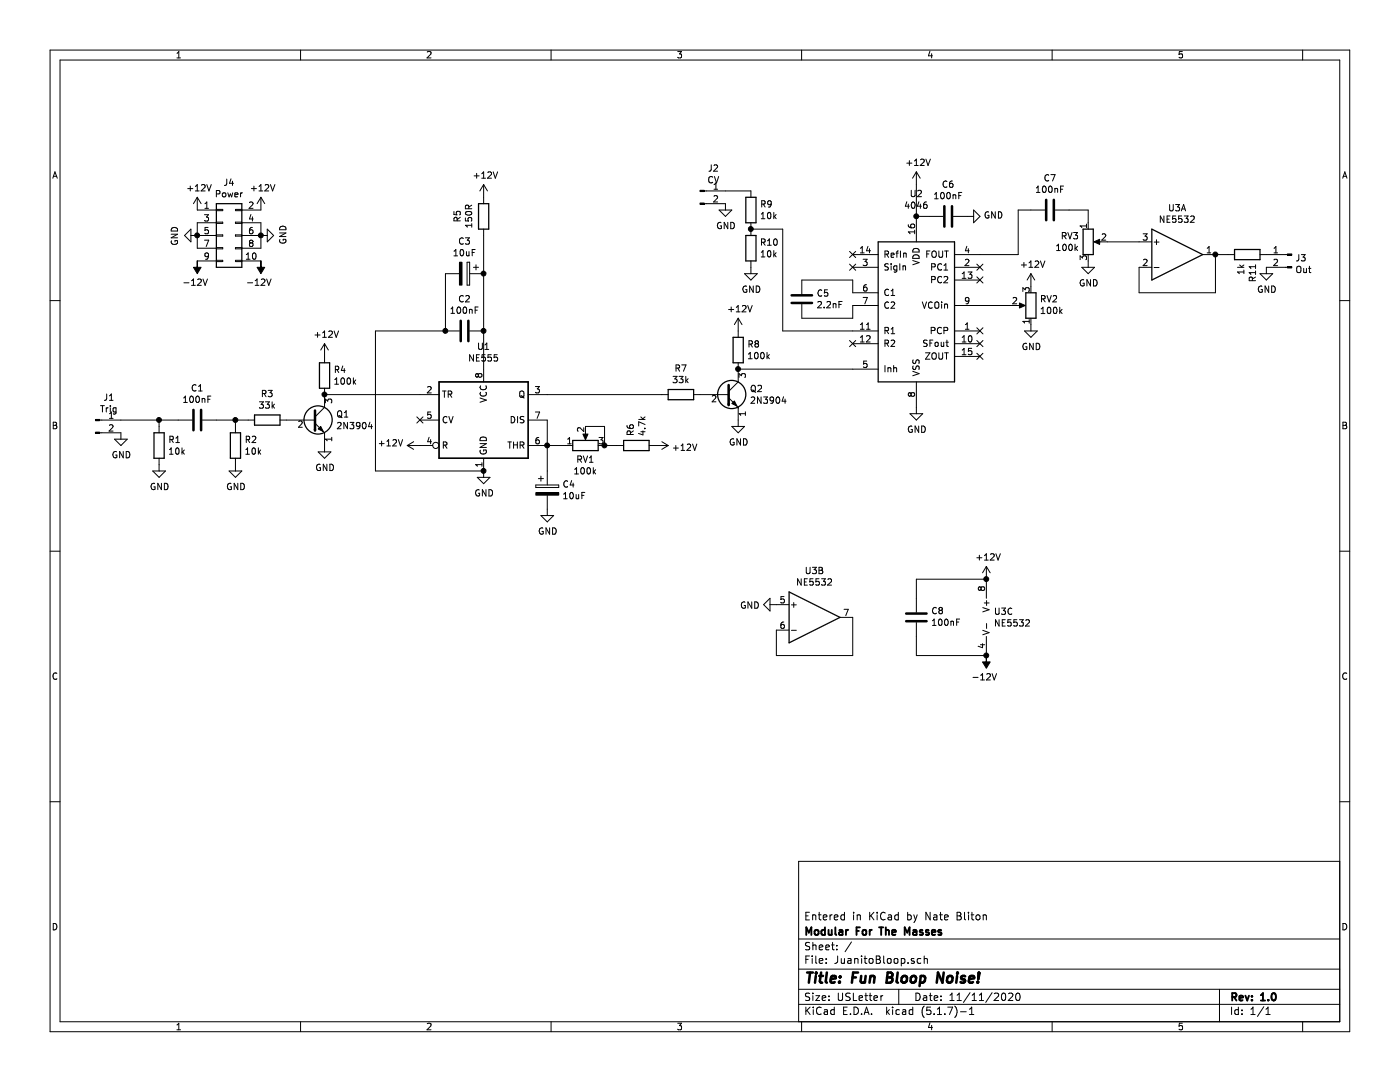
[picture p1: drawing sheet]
EESchema Schematic File Version 4
EELAYER 30 0
EELAYER END
$Descr USLetter 11000 8500
encoding utf-8
Sheet 1 1
Title "Fun Bloop Noise!"
Date "11/11/2020"
Rev "1.0"
Comp "Modular For The Masses"
Comment1 "Entered in KiCad by Nate Bliton"
Comment2 ""
Comment3 ""
Comment4 ""
$EndDescr
$Comp
L Device:R R1
U 1 1
P 1250 3500
F 0 "R1" H 1320 3546 50  0000 L CNN
F 1 "10k" H 1320 3455 50  0000 L CNN
F 2 "Resistor_THT:R_Axial_DIN0207_L6.3mm_D2.5mm_P10.16mm_Horizontal" V 1180 3500 50  0001 C CNN
F 3 "~" H 1250 3500 50  0001 C CNN
	1    1250 3500
	1    0    0    -1  
$EndComp
$Comp
L Device:R R2
U 1 1
P 1850 3500
F 0 "R2" H 1920 3546 50  0000 L CNN
F 1 "10k" H 1920 3455 50  0000 L CNN
F 2 "Resistor_THT:R_Axial_DIN0207_L6.3mm_D2.5mm_P10.16mm_Horizontal" V 1780 3500 50  0001 C CNN
F 3 "~" H 1850 3500 50  0001 C CNN
	1    1850 3500
	1    0    0    -1  
$EndComp
$Comp
L Device:R R3
U 1 1
P 2100 3300
F 0 "R3" V 1893 3300 50  0000 C CNN
F 1 "33k" V 1984 3300 50  0000 C CNN
F 2 "Resistor_THT:R_Axial_DIN0207_L6.3mm_D2.5mm_P10.16mm_Horizontal" V 2030 3300 50  0001 C CNN
F 3 "~" H 2100 3300 50  0001 C CNN
	1    2100 3300
	0    1    1    0   
$EndComp
$Comp
L Device:C C1
U 1 1
P 1550 3300
F 0 "C1" V 1298 3300 50  0000 C CNN
F 1 "100nF" V 1389 3300 50  0000 C CNN
F 2 "Capacitor_THT:C_Rect_L7.0mm_W2.5mm_P5.00mm" H 1588 3150 50  0001 C CNN
F 3 "~" H 1550 3300 50  0001 C CNN
	1    1550 3300
	0    1    1    0   
$EndComp
$Comp
L Transistor_BJT:2N3904 Q1
U 1 1
P 2450 3300
F 0 "Q1" H 2641 3346 50  0000 L CNN
F 1 "2N3904" H 2641 3255 50  0000 L CNN
F 2 "Package_TO_SOT_THT:TO-92_Inline" H 2650 3225 50  0001 L CIN
F 3 "https://www.fairchildsemi.com/datasheets/2N/2N3904.pdf" H 2450 3300 50  0001 L CNN
	1    2450 3300
	1    0    0    -1  
$EndComp
$Comp
L Device:R R4
U 1 1
P 2550 2950
F 0 "R4" H 2620 2996 50  0000 L CNN
F 1 "100k" H 2620 2905 50  0000 L CNN
F 2 "Resistor_THT:R_Axial_DIN0207_L6.3mm_D2.5mm_P10.16mm_Horizontal" V 2480 2950 50  0001 C CNN
F 3 "~" H 2550 2950 50  0001 C CNN
	1    2550 2950
	1    0    0    -1  
$EndComp
Wire Wire Line
	1400 3300 1250 3300
Wire Wire Line
	1250 3300 1250 3350
Wire Wire Line
	1700 3300 1850 3300
Wire Wire Line
	1850 3300 1850 3350
Wire Wire Line
	1950 3300 1850 3300
Connection ~ 1850 3300
$Comp
L power:GND #PWR0101
U 1 1
P 2550 3500
F 0 "#PWR0101" H 2550 3250 50  0001 C CNN
F 1 "GND" H 2555 3327 50  0000 C CNN
F 2 "" H 2550 3500 50  0001 C CNN
F 3 "" H 2550 3500 50  0001 C CNN
	1    2550 3500
	1    0    0    -1  
$EndComp
$Comp
L power:GND #PWR0102
U 1 1
P 1850 3650
F 0 "#PWR0102" H 1850 3400 50  0001 C CNN
F 1 "GND" H 1855 3477 50  0000 C CNN
F 2 "" H 1850 3650 50  0001 C CNN
F 3 "" H 1850 3650 50  0001 C CNN
	1    1850 3650
	1    0    0    -1  
$EndComp
$Comp
L power:GND #PWR0103
U 1 1
P 1250 3650
F 0 "#PWR0103" H 1250 3400 50  0001 C CNN
F 1 "GND" H 1255 3477 50  0000 C CNN
F 2 "" H 1250 3650 50  0001 C CNN
F 3 "" H 1250 3650 50  0001 C CNN
	1    1250 3650
	1    0    0    -1  
$EndComp
$Comp
L power:+12V #PWR0104
U 1 1
P 2550 2800
F 0 "#PWR0104" H 2550 2650 50  0001 C CNN
F 1 "+12V" H 2565 2973 50  0000 C CNN
F 2 "" H 2550 2800 50  0001 C CNN
F 3 "" H 2550 2800 50  0001 C CNN
	1    2550 2800
	1    0    0    -1  
$EndComp
$Comp
L JuanitoBloop-rescue:NE555-Timer U1
U 1 1
P 3800 3300
F 0 "U1" H 3800 3878 50  0000 C CNN
F 1 "NE555" H 3800 3787 50  0000 C CNN
F 2 "Package_DIP:DIP-8_W7.62mm_Socket_LongPads" H 3800 3300 50  0001 C CNN
F 3 "http://www.ti.com/lit/ds/symlink/ne555.pdf" H 3800 3300 50  0001 C CNN
	1    3800 3300
	1    0    0    -1  
$EndComp
$Comp
L power:GND #PWR0105
U 1 1
P 3800 3700
F 0 "#PWR0105" H 3800 3450 50  0001 C CNN
F 1 "GND" H 3805 3527 50  0000 C CNN
F 2 "" H 3800 3700 50  0001 C CNN
F 3 "" H 3800 3700 50  0001 C CNN
	1    3800 3700
	1    0    0    -1  
$EndComp
$Comp
L power:+12V #PWR0106
U 1 1
P 3300 3500
F 0 "#PWR0106" H 3300 3350 50  0001 C CNN
F 1 "+12V" V 3315 3628 50  0000 L CNN
F 2 "" H 3300 3500 50  0001 C CNN
F 3 "" H 3300 3500 50  0001 C CNN
	1    3300 3500
	0    -1   -1   0   
$EndComp
$Comp
L Device:CP C4
U 1 1
P 4300 3850
F 0 "C4" H 4418 3896 50  0000 L CNN
F 1 "10uF" H 4418 3805 50  0000 L CNN
F 2 "Capacitor_THT:CP_Radial_D5.0mm_P2.50mm" H 4338 3700 50  0001 C CNN
F 3 "~" H 4300 3850 50  0001 C CNN
	1    4300 3850
	1    0    0    -1  
$EndComp
$Comp
L Device:C C2
U 1 1
P 3650 2600
F 0 "C2" V 3398 2600 50  0000 C CNN
F 1 "100nF" V 3489 2600 50  0000 C CNN
F 2 "Capacitor_THT:C_Rect_L7.0mm_W2.5mm_P5.00mm" H 3688 2450 50  0001 C CNN
F 3 "~" H 3650 2600 50  0001 C CNN
	1    3650 2600
	0    1    1    0   
$EndComp
$Comp
L Device:CP C3
U 1 1
P 3650 2150
F 0 "C3" V 3395 2150 50  0000 C CNN
F 1 "10uF" V 3486 2150 50  0000 C CNN
F 2 "Capacitor_THT:CP_Radial_D5.0mm_P2.50mm" H 3688 2000 50  0001 C CNN
F 3 "~" H 3650 2150 50  0001 C CNN
	1    3650 2150
	0    1    1    0   
$EndComp
$Comp
L power:+12V #PWR0107
U 1 1
P 3800 1550
F 0 "#PWR0107" H 3800 1400 50  0001 C CNN
F 1 "+12V" H 3815 1723 50  0000 C CNN
F 2 "" H 3800 1550 50  0001 C CNN
F 3 "" H 3800 1550 50  0001 C CNN
	1    3800 1550
	1    0    0    -1  
$EndComp
Wire Wire Line
	3800 1850 3800 2150
Connection ~ 3800 2150
Wire Wire Line
	3800 2150 3800 2600
Connection ~ 3800 2600
Wire Wire Line
	3800 2600 3800 2900
Wire Wire Line
	3500 2150 3500 2600
Wire Wire Line
	2550 3100 3300 3100
Connection ~ 2550 3100
NoConn ~ 3300 3300
$Comp
L power:GND #PWR0108
U 1 1
P 4300 4000
F 0 "#PWR0108" H 4300 3750 50  0001 C CNN
F 1 "GND" H 4305 3827 50  0000 C CNN
F 2 "" H 4300 4000 50  0001 C CNN
F 3 "" H 4300 4000 50  0001 C CNN
	1    4300 4000
	1    0    0    -1  
$EndComp
$Comp
L Device:R R5
U 1 1
P 3800 1700
F 0 "R5" V 3593 1700 50  0000 C CNN
F 1 "150R" V 3684 1700 50  0000 C CNN
F 2 "Resistor_THT:R_Axial_DIN0207_L6.3mm_D2.5mm_P10.16mm_Horizontal" V 3730 1700 50  0001 C CNN
F 3 "~" H 3800 1700 50  0001 C CNN
	1    3800 1700
	1    0    0    -1  
$EndComp
Wire Wire Line
	3500 2600 2950 2600
Wire Wire Line
	2950 3700 3800 3700
Wire Wire Line
	2950 2600 2950 3700
Connection ~ 3500 2600
Connection ~ 3800 3700
$Comp
L Device:R R6
U 1 1
P 5000 3500
F 0 "R6" H 5070 3546 50  0000 L CNN
F 1 "4.7k" H 5070 3455 50  0000 L CNN
F 2 "Resistor_THT:R_Axial_DIN0207_L6.3mm_D2.5mm_P10.16mm_Horizontal" V 4930 3500 50  0001 C CNN
F 3 "~" H 5000 3500 50  0001 C CNN
	1    5000 3500
	0    -1   -1   0   
$EndComp
Wire Wire Line
	4300 3300 4300 3500
Connection ~ 4300 3500
Wire Wire Line
	4300 3500 4300 3700
$Comp
L Device:R_POT RV1
U 1 1
P 4600 3500
F 0 "RV1" V 4486 3500 50  0000 C CNN
F 1 "100k" V 4395 3500 50  0000 C CNN
F 2 "Connector_PinHeader_2.54mm:PinHeader_1x03_P2.54mm_Vertical" H 4600 3500 50  0001 C CNN
F 3 "~" H 4600 3500 50  0001 C CNN
	1    4600 3500
	0    -1   -1   0   
$EndComp
Wire Wire Line
	4300 3500 4450 3500
Wire Wire Line
	4750 3500 4750 3350
Wire Wire Line
	4750 3350 4600 3350
Wire Wire Line
	4850 3500 4750 3500
Connection ~ 4750 3500
$Comp
L power:+12V #PWR0109
U 1 1
P 5150 3500
F 0 "#PWR0109" H 5150 3350 50  0001 C CNN
F 1 "+12V" V 5165 3628 50  0000 L CNN
F 2 "" H 5150 3500 50  0001 C CNN
F 3 "" H 5150 3500 50  0001 C CNN
	1    5150 3500
	0    1    1    0   
$EndComp
$Comp
L Device:R R7
U 1 1
P 5350 3100
F 0 "R7" V 5143 3100 50  0000 C CNN
F 1 "33k" V 5234 3100 50  0000 C CNN
F 2 "Resistor_THT:R_Axial_DIN0207_L6.3mm_D2.5mm_P10.16mm_Horizontal" V 5280 3100 50  0001 C CNN
F 3 "~" H 5350 3100 50  0001 C CNN
	1    5350 3100
	0    1    1    0   
$EndComp
$Comp
L Transistor_BJT:2N3904 Q2
U 1 1
P 5700 3100
F 0 "Q2" H 5891 3146 50  0000 L CNN
F 1 "2N3904" H 5891 3055 50  0000 L CNN
F 2 "Package_TO_SOT_THT:TO-92_Inline" H 5900 3025 50  0001 L CIN
F 3 "https://www.fairchildsemi.com/datasheets/2N/2N3904.pdf" H 5700 3100 50  0001 L CNN
	1    5700 3100
	1    0    0    -1  
$EndComp
$Comp
L Device:R R8
U 1 1
P 5800 2750
F 0 "R8" H 5870 2796 50  0000 L CNN
F 1 "100k" H 5870 2705 50  0000 L CNN
F 2 "Resistor_THT:R_Axial_DIN0207_L6.3mm_D2.5mm_P10.16mm_Horizontal" V 5730 2750 50  0001 C CNN
F 3 "~" H 5800 2750 50  0001 C CNN
	1    5800 2750
	1    0    0    -1  
$EndComp
$Comp
L power:+12V #PWR0110
U 1 1
P 5800 2600
F 0 "#PWR0110" H 5800 2450 50  0001 C CNN
F 1 "+12V" H 5815 2773 50  0000 C CNN
F 2 "" H 5800 2600 50  0001 C CNN
F 3 "" H 5800 2600 50  0001 C CNN
	1    5800 2600
	1    0    0    -1  
$EndComp
$Comp
L power:GND #PWR0111
U 1 1
P 5800 3300
F 0 "#PWR0111" H 5800 3050 50  0001 C CNN
F 1 "GND" H 5805 3127 50  0000 C CNN
F 2 "" H 5800 3300 50  0001 C CNN
F 3 "" H 5800 3300 50  0001 C CNN
	1    5800 3300
	1    0    0    -1  
$EndComp
$Comp
L JuanitoBloop-rescue:4046-4xxx U2
U 1 1
P 7200 2400
F 0 "U2" H 7200 3278 50  0000 C CNN
F 1 "4046" H 7200 3187 50  0000 C CNN
F 2 "Package_DIP:DIP-16_W7.62mm_Socket_LongPads" H 7200 2400 50  0001 C CNN
F 3 "http://www.nxp.com/documents/data_sheet/HEF4046B.pdf" H 7200 2400 50  0001 C CNN
	1    7200 2400
	1    0    0    -1  
$EndComp
$Comp
L Device:C C5
U 1 1
P 6300 2350
F 0 "C5" H 6415 2396 50  0000 L CNN
F 1 "2.2nF" H 6415 2305 50  0000 L CNN
F 2 "Capacitor_THT:C_Rect_L7.0mm_W2.5mm_P5.00mm" H 6338 2200 50  0001 C CNN
F 3 "~" H 6300 2350 50  0001 C CNN
	1    6300 2350
	1    0    0    -1  
$EndComp
Wire Wire Line
	6300 2200 6700 2200
Wire Wire Line
	6700 2200 6700 2300
Wire Wire Line
	6300 2500 6700 2500
Wire Wire Line
	6700 2500 6700 2400
$Comp
L power:GND #PWR0112
U 1 1
P 7200 3200
F 0 "#PWR0112" H 7200 2950 50  0001 C CNN
F 1 "GND" H 7205 3027 50  0000 C CNN
F 2 "" H 7200 3200 50  0001 C CNN
F 3 "" H 7200 3200 50  0001 C CNN
	1    7200 3200
	1    0    0    -1  
$EndComp
$Comp
L power:+12V #PWR0113
U 1 1
P 7200 1450
F 0 "#PWR0113" H 7200 1300 50  0001 C CNN
F 1 "+12V" H 7215 1623 50  0000 C CNN
F 2 "" H 7200 1450 50  0001 C CNN
F 3 "" H 7200 1450 50  0001 C CNN
	1    7200 1450
	1    0    0    -1  
$EndComp
Wire Wire Line
	7200 1450 7200 1700
Wire Wire Line
	5800 2900 6700 2900
Connection ~ 5800 2900
$Comp
L Device:R_POT RV2
U 1 1
P 8100 2400
F 0 "RV2" H 8030 2354 50  0000 R CNN
F 1 "100k" H 8030 2445 50  0000 R CNN
F 2 "Connector_PinHeader_2.54mm:PinHeader_1x03_P2.54mm_Vertical" H 8100 2400 50  0001 C CNN
F 3 "~" H 8100 2400 50  0001 C CNN
	1    8100 2400
	-1   0    0    1   
$EndComp
$Comp
L power:+12V #PWR0114
U 1 1
P 8100 2250
F 0 "#PWR0114" H 8100 2100 50  0001 C CNN
F 1 "+12V" H 8115 2423 50  0000 C CNN
F 2 "" H 8100 2250 50  0001 C CNN
F 3 "" H 8100 2250 50  0001 C CNN
	1    8100 2250
	1    0    0    -1  
$EndComp
$Comp
L power:GND #PWR0115
U 1 1
P 8100 2550
F 0 "#PWR0115" H 8100 2300 50  0001 C CNN
F 1 "GND" H 8105 2377 50  0000 C CNN
F 2 "" H 8100 2550 50  0001 C CNN
F 3 "" H 8100 2550 50  0001 C CNN
	1    8100 2550
	1    0    0    -1  
$EndComp
Wire Wire Line
	7700 2400 7950 2400
$Comp
L Device:C C6
U 1 1
P 7450 1700
F 0 "C6" V 7198 1700 50  0000 C CNN
F 1 "100nF" V 7289 1700 50  0000 C CNN
F 2 "Capacitor_THT:C_Rect_L7.0mm_W2.5mm_P5.00mm" H 7488 1550 50  0001 C CNN
F 3 "~" H 7450 1700 50  0001 C CNN
	1    7450 1700
	0    1    1    0   
$EndComp
Wire Wire Line
	7200 1700 7300 1700
Connection ~ 7200 1700
$Comp
L power:GND #PWR0116
U 1 1
P 7600 1700
F 0 "#PWR0116" H 7600 1450 50  0001 C CNN
F 1 "GND" V 7605 1572 50  0000 R CNN
F 2 "" H 7600 1700 50  0001 C CNN
F 3 "" H 7600 1700 50  0001 C CNN
	1    7600 1700
	0    -1   -1   0   
$EndComp
$Comp
L Device:R R9
U 1 1
P 5900 1650
F 0 "R9" H 5970 1696 50  0000 L CNN
F 1 "10k" H 5970 1605 50  0000 L CNN
F 2 "Resistor_THT:R_Axial_DIN0207_L6.3mm_D2.5mm_P10.16mm_Horizontal" V 5830 1650 50  0001 C CNN
F 3 "~" H 5900 1650 50  0001 C CNN
	1    5900 1650
	1    0    0    -1  
$EndComp
$Comp
L Device:R R10
U 1 1
P 5900 1950
F 0 "R10" H 5970 1996 50  0000 L CNN
F 1 "10k" H 5970 1905 50  0000 L CNN
F 2 "Resistor_THT:R_Axial_DIN0207_L6.3mm_D2.5mm_P10.16mm_Horizontal" V 5830 1950 50  0001 C CNN
F 3 "~" H 5900 1950 50  0001 C CNN
	1    5900 1950
	1    0    0    -1  
$EndComp
$Comp
L power:GND #PWR0117
U 1 1
P 5900 2100
F 0 "#PWR0117" H 5900 1850 50  0001 C CNN
F 1 "GND" H 5905 1927 50  0000 C CNN
F 2 "" H 5900 2100 50  0001 C CNN
F 3 "" H 5900 2100 50  0001 C CNN
	1    5900 2100
	1    0    0    -1  
$EndComp
Wire Wire Line
	6150 2600 6150 1800
Wire Wire Line
	6150 1800 5900 1800
Connection ~ 5900 1800
Wire Wire Line
	6150 2600 6700 2600
NoConn ~ 7700 2600
NoConn ~ 7700 2100
NoConn ~ 6700 2100
$Comp
L Device:C C7
U 1 1
P 8250 1650
F 0 "C7" V 7998 1650 50  0000 C CNN
F 1 "100nF" V 8089 1650 50  0000 C CNN
F 2 "Capacitor_THT:C_Rect_L7.0mm_W2.5mm_P5.00mm" H 8288 1500 50  0001 C CNN
F 3 "~" H 8250 1650 50  0001 C CNN
	1    8250 1650
	0    1    1    0   
$EndComp
$Comp
L Device:R_POT RV3
U 1 1
P 8550 1900
F 0 "RV3" H 8480 1946 50  0000 R CNN
F 1 "100k" H 8480 1855 50  0000 R CNN
F 2 "Connector_PinHeader_2.54mm:PinHeader_1x03_P2.54mm_Vertical" H 8550 1900 50  0001 C CNN
F 3 "~" H 8550 1900 50  0001 C CNN
	1    8550 1900
	1    0    0    -1  
$EndComp
$Comp
L power:GND #PWR0118
U 1 1
P 8550 2050
F 0 "#PWR0118" H 8550 1800 50  0001 C CNN
F 1 "GND" H 8555 1877 50  0000 C CNN
F 2 "" H 8550 2050 50  0001 C CNN
F 3 "" H 8550 2050 50  0001 C CNN
	1    8550 2050
	1    0    0    -1  
$EndComp
Wire Wire Line
	7700 2000 8000 2000
Wire Wire Line
	8000 2000 8000 1650
Wire Wire Line
	8000 1650 8100 1650
Wire Wire Line
	8400 1650 8550 1650
Wire Wire Line
	8550 1650 8550 1750
$Comp
L Amplifier_Operational:NE5532 U3
U 1 1
P 9250 2000
F 0 "U3" H 9250 2367 50  0000 C CNN
F 1 "NE5532" H 9250 2276 50  0000 C CNN
F 2 "Package_DIP:DIP-8_W7.62mm_Socket_LongPads" H 9250 2000 50  0001 C CNN
F 3 "http://www.ti.com/lit/ds/symlink/ne5532.pdf" H 9250 2000 50  0001 C CNN
	1    9250 2000
	1    0    0    -1  
$EndComp
$Comp
L Amplifier_Operational:NE5532 U3
U 2 1
P 6400 4850
F 0 "U3" H 6400 5217 50  0000 C CNN
F 1 "NE5532" H 6400 5126 50  0000 C CNN
F 2 "Package_DIP:DIP-8_W7.62mm_Socket_LongPads" H 6400 4850 50  0001 C CNN
F 3 "http://www.ti.com/lit/ds/symlink/ne5532.pdf" H 6400 4850 50  0001 C CNN
	2    6400 4850
	1    0    0    -1  
$EndComp
$Comp
L Amplifier_Operational:NE5532 U3
U 3 1
P 7850 4850
F 0 "U3" H 7808 4896 50  0000 L CNN
F 1 "NE5532" H 7808 4805 50  0000 L CNN
F 2 "Package_DIP:DIP-8_W7.62mm_Socket_LongPads" H 7850 4850 50  0001 C CNN
F 3 "http://www.ti.com/lit/ds/symlink/ne5532.pdf" H 7850 4850 50  0001 C CNN
	3    7850 4850
	1    0    0    -1  
$EndComp
$Comp
L Device:C C8
U 1 1
P 7200 4850
F 0 "C8" H 7085 4804 50  0000 R CNN
F 1 "100nF" H 7085 4895 50  0000 R CNN
F 2 "Capacitor_THT:C_Rect_L7.0mm_W2.5mm_P5.00mm" H 7238 4700 50  0001 C CNN
F 3 "~" H 7200 4850 50  0001 C CNN
	1    7200 4850
	-1   0    0    1   
$EndComp
Wire Wire Line
	7200 4700 7200 4550
Wire Wire Line
	7200 4550 7750 4550
Wire Wire Line
	7200 5000 7200 5150
Wire Wire Line
	7200 5150 7750 5150
Wire Wire Line
	6700 4850 6700 5150
Wire Wire Line
	6700 5150 6100 5150
Wire Wire Line
	6100 5150 6100 4950
$Comp
L power:GND #PWR0119
U 1 1
P 6100 4750
F 0 "#PWR0119" H 6100 4500 50  0001 C CNN
F 1 "GND" V 6105 4622 50  0000 R CNN
F 2 "" H 6100 4750 50  0001 C CNN
F 3 "" H 6100 4750 50  0001 C CNN
	1    6100 4750
	0    1    1    0   
$EndComp
Wire Wire Line
	8700 1900 8950 1900
Wire Wire Line
	8950 2100 8950 2300
Wire Wire Line
	8950 2300 9550 2300
Wire Wire Line
	9550 2300 9550 2000
$Comp
L Device:R R11
U 1 1
P 9800 2000
F 0 "R11" H 9870 2046 50  0000 L CNN
F 1 "1k" H 9870 1955 50  0000 L CNN
F 2 "Resistor_THT:R_Axial_DIN0207_L6.3mm_D2.5mm_P10.16mm_Horizontal" V 9730 2000 50  0001 C CNN
F 3 "~" H 9800 2000 50  0001 C CNN
	1    9800 2000
	0    1    1    0   
$EndComp
Wire Wire Line
	9650 2000 9550 2000
Connection ~ 9550 2000
$Comp
L Connector:Conn_01x02_Male J1
U 1 1
P 750 3300
F 0 "J1" H 856 3478 50  0000 C CNN
F 1 "Trig" H 856 3387 50  0000 C CNN
F 2 "Connector_PinHeader_2.54mm:PinHeader_1x02_P2.54mm_Vertical" H 750 3300 50  0001 C CNN
F 3 "~" H 750 3300 50  0001 C CNN
	1    750  3300
	1    0    0    -1  
$EndComp
Wire Wire Line
	950  3300 1250 3300
Connection ~ 1250 3300
$Comp
L Connector:Conn_01x02_Male J2
U 1 1
P 5500 1500
F 0 "J2" H 5606 1678 50  0000 C CNN
F 1 "CV" H 5606 1587 50  0000 C CNN
F 2 "Connector_PinHeader_2.54mm:PinHeader_1x02_P2.54mm_Vertical" H 5500 1500 50  0001 C CNN
F 3 "~" H 5500 1500 50  0001 C CNN
	1    5500 1500
	1    0    0    -1  
$EndComp
Wire Wire Line
	5700 1500 5900 1500
$Comp
L power:GND #PWR0120
U 1 1
P 5700 1600
F 0 "#PWR0120" H 5700 1350 50  0001 C CNN
F 1 "GND" H 5705 1427 50  0000 C CNN
F 2 "" H 5700 1600 50  0001 C CNN
F 3 "" H 5700 1600 50  0001 C CNN
	1    5700 1600
	1    0    0    -1  
$EndComp
$Comp
L power:GND #PWR0121
U 1 1
P 950 3400
F 0 "#PWR0121" H 950 3150 50  0001 C CNN
F 1 "GND" H 955 3227 50  0000 C CNN
F 2 "" H 950 3400 50  0001 C CNN
F 3 "" H 950 3400 50  0001 C CNN
	1    950  3400
	1    0    0    -1  
$EndComp
$Comp
L Connector:Conn_01x02_Male J3
U 1 1
P 10150 2000
F 0 "J3" H 10123 1973 50  0000 R CNN
F 1 "Out" H 10123 1882 50  0000 R CNN
F 2 "Connector_PinHeader_2.54mm:PinHeader_1x02_P2.54mm_Vertical" H 10150 2000 50  0001 C CNN
F 3 "~" H 10150 2000 50  0001 C CNN
	1    10150 2000
	-1   0    0    -1  
$EndComp
$Comp
L power:GND #PWR0122
U 1 1
P 9950 2100
F 0 "#PWR0122" H 9950 1850 50  0001 C CNN
F 1 "GND" H 9955 1927 50  0000 C CNN
F 2 "" H 9950 2100 50  0001 C CNN
F 3 "" H 9950 2100 50  0001 C CNN
	1    9950 2100
	1    0    0    -1  
$EndComp
NoConn ~ 7700 2800
NoConn ~ 7700 2700
NoConn ~ 7700 2200
NoConn ~ 6700 2700
NoConn ~ 6700 2000
Wire Wire Line
	4300 3100 5200 3100
$Comp
L power:+12V #PWR0123
U 1 1
P 7750 4550
F 0 "#PWR0123" H 7750 4400 50  0001 C CNN
F 1 "+12V" H 7765 4723 50  0000 C CNN
F 2 "" H 7750 4550 50  0001 C CNN
F 3 "" H 7750 4550 50  0001 C CNN
	1    7750 4550
	1    0    0    -1  
$EndComp
Connection ~ 7750 4550
$Comp
L power:-12V #PWR0124
U 1 1
P 7750 5150
F 0 "#PWR0124" H 7750 5250 50  0001 C CNN
F 1 "-12V" H 7765 5323 50  0000 C CNN
F 2 "" H 7750 5150 50  0001 C CNN
F 3 "" H 7750 5150 50  0001 C CNN
	1    7750 5150
	-1   0    0    1   
$EndComp
Connection ~ 7750 5150
$Comp
L Connector_Generic:Conn_02x05_Odd_Even J4
U 1 1
P 1750 1850
F 0 "J4" H 1800 2267 50  0000 C CNN
F 1 "Power" H 1800 2176 50  0000 C CNN
F 2 "Connector_PinHeader_2.54mm:PinHeader_2x05_P2.54mm_Vertical" H 1750 1850 50  0001 C CNN
F 3 "~" H 1750 1850 50  0001 C CNN
	1    1750 1850
	1    0    0    -1  
$EndComp
$Comp
L power:+12V #PWR0125
U 1 1
P 2050 1650
F 0 "#PWR0125" H 2050 1500 50  0001 C CNN
F 1 "+12V" H 2065 1823 50  0000 C CNN
F 2 "" H 2050 1650 50  0001 C CNN
F 3 "" H 2050 1650 50  0001 C CNN
	1    2050 1650
	1    0    0    -1  
$EndComp
$Comp
L power:GND #PWR0126
U 1 1
P 2050 1850
F 0 "#PWR0126" H 2050 1600 50  0001 C CNN
F 1 "GND" H 2055 1677 50  0000 C CNN
F 2 "" H 2050 1850 50  0001 C CNN
F 3 "" H 2050 1850 50  0001 C CNN
	1    2050 1850
	0    -1   -1   0   
$EndComp
Wire Wire Line
	2050 1750 2050 1850
Connection ~ 2050 1850
Wire Wire Line
	2050 1850 2050 1950
$Comp
L power:+12V #PWR0127
U 1 1
P 1550 1650
F 0 "#PWR0127" H 1550 1500 50  0001 C CNN
F 1 "+12V" H 1565 1823 50  0000 C CNN
F 2 "" H 1550 1650 50  0001 C CNN
F 3 "" H 1550 1650 50  0001 C CNN
	1    1550 1650
	1    0    0    -1  
$EndComp
$Comp
L power:-12V #PWR0128
U 1 1
P 2050 2050
F 0 "#PWR0128" H 2050 2150 50  0001 C CNN
F 1 "-12V" H 2065 2223 50  0000 C CNN
F 2 "" H 2050 2050 50  0001 C CNN
F 3 "" H 2050 2050 50  0001 C CNN
	1    2050 2050
	-1   0    0    1   
$EndComp
$Comp
L power:-12V #PWR0129
U 1 1
P 1550 2050
F 0 "#PWR0129" H 1550 2150 50  0001 C CNN
F 1 "-12V" H 1565 2223 50  0000 C CNN
F 2 "" H 1550 2050 50  0001 C CNN
F 3 "" H 1550 2050 50  0001 C CNN
	1    1550 2050
	-1   0    0    1   
$EndComp
$Comp
L power:GND #PWR0130
U 1 1
P 1550 1850
F 0 "#PWR0130" H 1550 1600 50  0001 C CNN
F 1 "GND" H 1555 1677 50  0000 C CNN
F 2 "" H 1550 1850 50  0001 C CNN
F 3 "" H 1550 1850 50  0001 C CNN
	1    1550 1850
	0    1    1    0   
$EndComp
Wire Wire Line
	1550 1750 1550 1850
Connection ~ 1550 1850
Wire Wire Line
	1550 1850 1550 1950
$EndSCHEMATC
